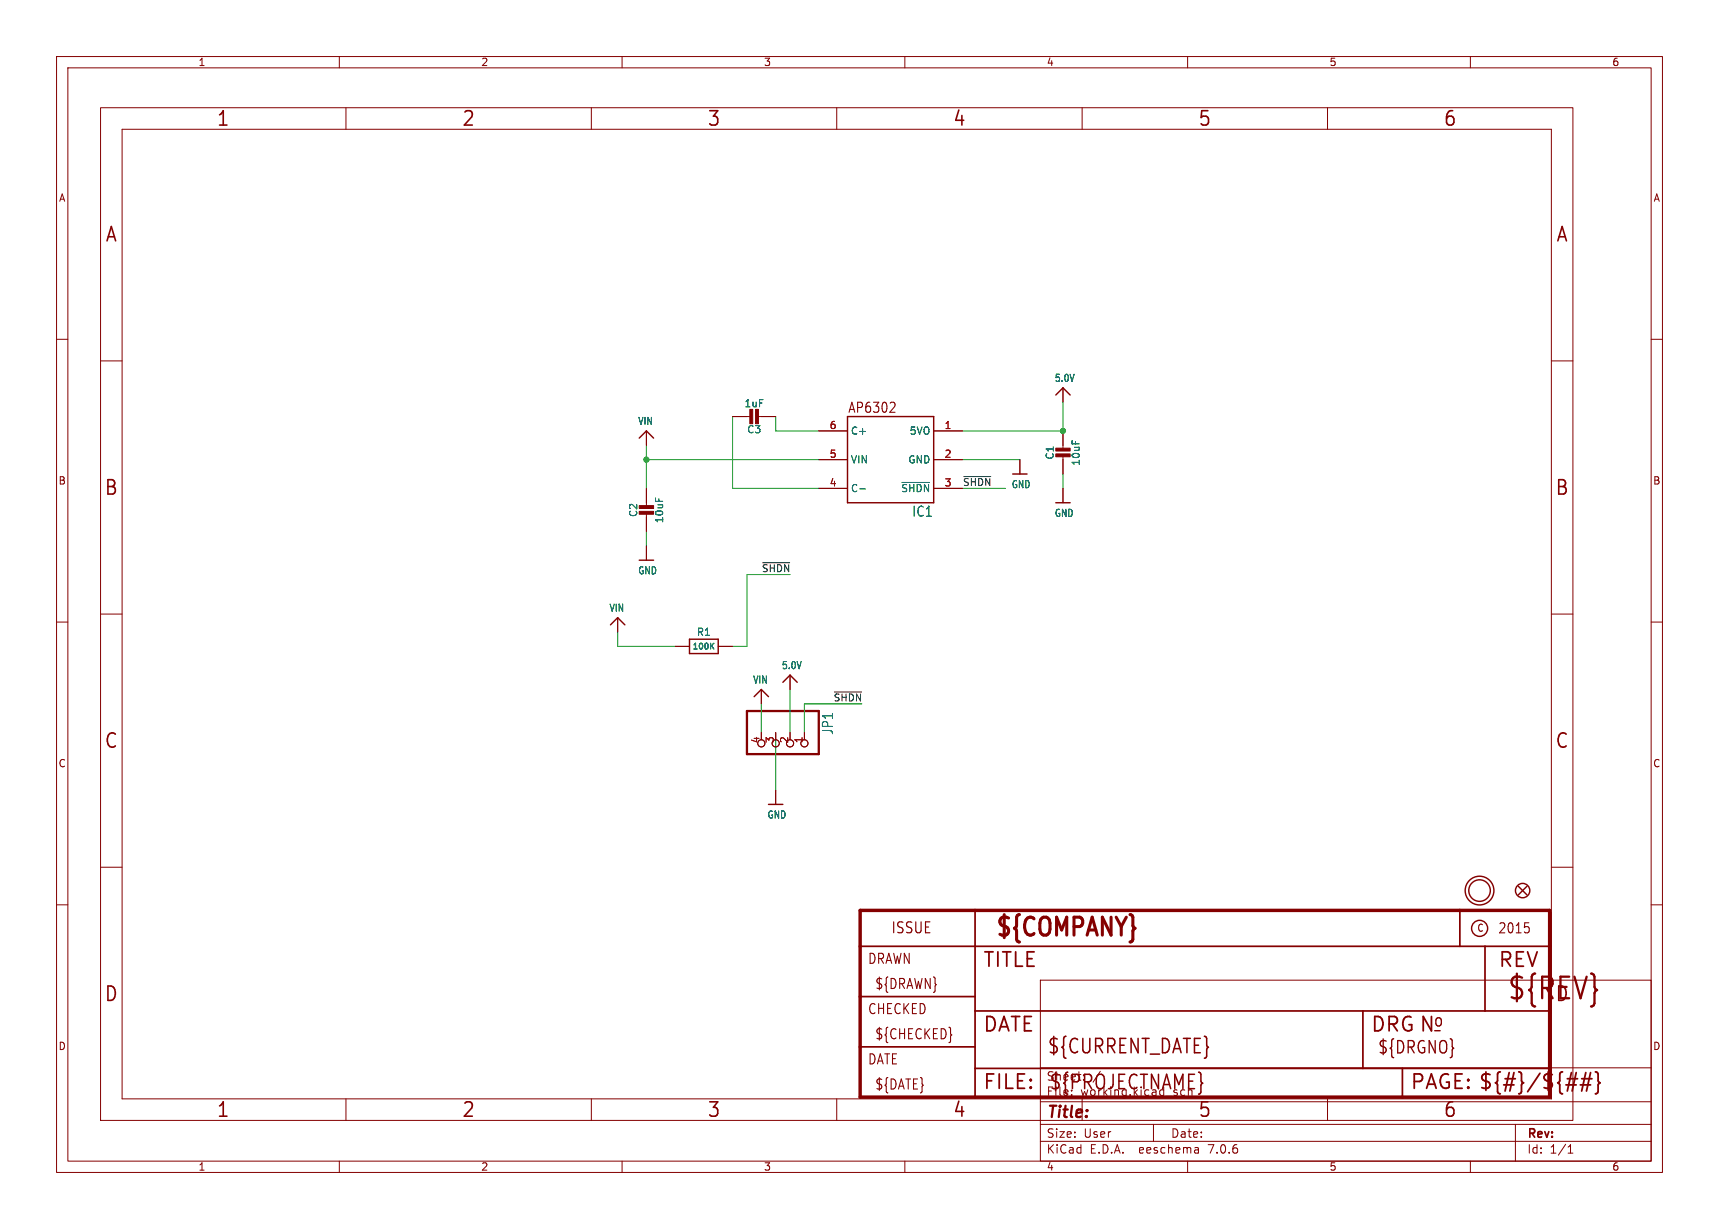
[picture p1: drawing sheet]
<svg xmlns="http://www.w3.org/2000/svg" width="304mm" height="217mm" viewBox="0 0 304 217" stroke-linecap="round" stroke-linejoin="round" font-family="sans-serif">
<g fill="none" stroke="#840000" stroke-width=".18">
<path d="M10 10h284v197.3h-284zM12 12h280v193.3h-280zM17.8 19h260.3v179.1h-260.3zM60 10v2M61.2 19v3.9M104.6 19v3.9M110 10v2M148 19v3.9M160 10v2M191.3 19v3.9M210 10v2M234.7 19v3.9"/>
<path d="M260 10v2M21.6 22.9h252.7v171.4h-252.7zM10 60h2M292 60h2M17.8 63.8h3.8M114.3 76.2v2.5M129.5 73.7h3.3M133.9 73.7h3.3M144.8 76.2h5.1M165.1 76.2h5.1M188 68.6v2.5M188 76.2v3.3"/>
<path d="M274.3 63.8h3.8M114.3 86.4v3.3M114.3 90.7v3.3M114.3 96.5v2.6M144.8 81.3h5.1M144.8 86.4h5.1M165.1 81.3h5.1M165.1 86.4h5.1M180.3 81.3v2.5M188 80.5v3.3M188 86.4v2.5M10 110h2"/>
<path d="M17.8 108.6h3.8M109.2 109.2v2.6M119.4 114.3h2.5M127 114.3h2.5M139.7 119.4v2.5M274.3 108.6h3.8M292 110h2M134.6 121.9v2.6M134.6 129.5v1.3M137.2 129.5v1.3M137.2 139.7v2.5M139.7 129.5v1.3"/>
<path d="M142.2 129.5v1.3M10 160h2M17.8 153.4h3.8M274.3 153.4h3.8M292 160h2M184 173.3h108v32h-108zM61.2 194.3v3.8M104.6 194.3v3.8M148 194.3v3.8M184 198.8h108M184 194.8h108M184 188.8h108"/>
<path d="M191.3 194.3v3.8M204 198.8v3M234.7 194.3v3.8M268 198.8v6.5M60 205.3v2M110 205.3v2M160 205.3v2M184 201.8h108M210 205.3v2M211.8 203l.1 .9M211.9 203.8l-.1 .1M211.9 203.3h-.1"/>
<path d="M260 205.3v2M277.3 203.9h.8M277.3 202.8l.4-.4v1.5"/>
<circle cx="134.6" cy="131.4" r=".63"/>
<circle cx="137.2" cy="131.4" r=".63"/>
<circle cx="139.7" cy="131.4" r=".63"/>
<circle cx="142.2" cy="131.4" r=".63"/>
</g>
<g fill="#840000" stroke="#840000" stroke-width=".18">
<path d="M186.7 80.3h2.5v.5h-2.5z"/>
<path d="M186.7 79.2h2.5v.6h-2.5z"/>
<path d="M133.6 72.4h.5v2.5h-.5z"/>
<path d="M132.6 72.4h.5v2.5h-.5z"/>
<path d="M113 90.4h2.6v.5h-2.6z"/>
<path d="M113 89.4h2.6v.5h-2.6z"/>
</g>
<g fill="none" stroke="#840000" stroke-width=".25">
<path d="M113 77.5l1.3-1.3 1.3 1.3M149.9 73.7h15.2v15.2h-15.2zM186.7 69.8l1.3-1.2 1.2 1.2M113 99.1h2.6M179.1 83.8h2.5M186.7 88.9h2.5M107.9 110.5l1.3-1.3 1.3 1.3M121.9 113h5.1v2.6h-5.1zM133.3 123.2l1.3-1.3 1.3 1.3M138.4 120.6l1.3-1.2 1.3 1.2M135.9 142.2h2.5M268.5 156.7l1.5 1.5"/>
<path d="M270 156.7l-1.5 1.5"/>
<circle cx="261.6" cy="157.5" r="2.54"/>
<circle cx="261.6" cy="157.5" r="1.9"/>
<circle cx="269.2" cy="157.5" r="1.27"/>
<circle cx="261.6" cy="164.2" r="1.42"/>
</g>
<path d="M152.1 161h121.9v33h-121.9z" fill="none" stroke="#840000" stroke-width=".61"/>
<path d="M152.1 176.2h20.3M152.1 167.3h121.9M172.4 161v33M172.4 178.8h101.6M241 178.8v10.1M258.1 161v6.3M262.6 167.3v11.5M152.1 185.1h20.3M172.4 188.9h101.6M248 188.9v5.1" fill="none" stroke="#840000" stroke-width=".3"/>
<path d="M276.9 191.8h1.8M277.1 190.8h1.9M278.7 189.7l-.7 3.2M279.4 191.8h1.9M279.7 190.8h1.8M280.4 189.7l-.7 3.2M281.3 189.7l-.8 3.2M282.1 189.5l.4 .2 .1 .2v1.2l.3 .4-.3 .3v1.2l-.1 .3-.4 .1" fill="none" stroke="#840000" stroke-width=".32"/>
<path d="M158 71.1l.3 .4-.1 .4-.9 1h1M269.6 163.2h.7M270.3 163.9a.72 .72 0 0 1 0 .9v.1M168.2 182.9l.1 .1-.1 .1" fill="none" stroke="#840000" stroke-width=".19"/>
<path d="M152 86.5h1M159.5 85.3h4.9" fill="none" stroke="#006464" stroke-width=".18"/>
<path d="M125.8 114.2l.4 .6M126.2 113.7l-.6 .6" fill="none" stroke="#006464" stroke-width=".2"/>
<path d="M132.1 125.7h12.7v7.6h-12.7z" fill="none" stroke="#840000" stroke-width=".41"/>
<path d="M134.8 99.5h4.8M170.4 84.3h4.8M147.5 122.4h4.8" fill="none" stroke="#0f0f0f" stroke-width=".18"/>
<g fill="none" stroke="#009600" stroke-width=".18">
<path d="M114.3 78.7v7.7M129.5 73.7v12.7h15.3M137.2 73.7v2.5h7.6M188 71.1v5.1h-17.8M114.3 81.3h30.5M114.3 94v2.5M170.2 81.3h10.1M170.2 86.4h7.6M188 83.8v2.6M109.2 111.8v2.5h10.2M139.7 101.6h-7.6v12.7h-2.6M134.6 124.5v5"/>
<path d="M137.2 129.5v10.2M139.7 121.9v7.6M152.4 124.5h-10.2v5"/>
</g>
<g fill="#009600" stroke="#009600" stroke-width=".18">
<circle cx="114.3" cy="81.3" r=".46"/>
<circle cx="188" cy="76.2" r=".46"/>
</g>
<text font-size="5.3" fill="#840000" x="266.4" y="177.3">${REV}</text>
<text font-size="4.4" fill="#840000" x="175.7" y="166.3">${COMPANY}</text>
<g font-size="3.5" fill="#840000">
<text x="38.2" y="22.7">1</text>
<text x="81.6" y="22.7">2</text>
<text x="125" y="22.7">3</text>
<text x="168.4" y="22.7">4</text>
<text x="211.8" y="22.7">5</text>
<text x="255.1" y="22.7">6</text>
<text x="18.5" y="43.1">A</text>
<text x="275" y="43.1">A</text>
<text x="18.3" y="87.9">B</text>
<text x="274.9" y="87.9">B</text>
<text x="18.3" y="132.7">C</text>
<text x="274.9" y="132.7">C</text>
<text x="173.7" y="171.4">TITLE</text>
<text x="264.8" y="171.4">REV</text>
<text x="18.3" y="177.4">D</text>
<text x="274.9" y="177.4">D</text>
<text x="173.7" y="182.9">DATE</text>
<text x="242.3" y="182.9">DRG N</text>
<text x="185.1" y="186.7">${CURRENT_DATE}</text>
<text x="38.2" y="197.9">1</text>
<text x="81.6" y="197.9">2</text>
<text x="125" y="197.9">3</text>
<text x="168.4" y="197.9">4</text>
<text x="173.7" y="193">FILE:</text>
<text x="185.4" y="193">${PROJECTNAME}</text>
<text x="211.8" y="197.9">5</text>
<text x="249.3" y="193">PAGE: ${#}/${##}</text>
<text x="255.1" y="197.9">6</text>
</g>
<g font-size="3" fill="#840000">
<text x="253.4" y="181.9">o</text>
<text x="243.5" y="186.6">${DRGNO}</text>
</g>
<text font-size="2.8" fill="#840000" x="185" y="198.2">Title:</text>
<text font-size="2.7" fill="#840000" x="157.5" y="165.3">ISSUE</text>
<g font-size="2.5" fill="#840000">
<text x="149.9" y="73.3">AP6302</text>
<text x="264.8" y="165.3">2015</text>
<text x="153.4" y="170.7">DRAWN</text>
<text x="153.4" y="179.6">CHECKED</text>
<text x="154.6" y="175.2">${DRAWN}</text>
<text x="154.6" y="184">${CHECKED}</text>
<text x="153.4" y="188.5">DATE</text>
<text x="154.6" y="192.9">${DATE}</text>
</g>
<g font-size="2.5" fill="#006464">
<text x="161.2" y="91.6">IC1</text>
<text x="147.5" y="130" transform="rotate(-90 147.5 130)">JP1</text>
</g>
<g font-size="2.1" fill="#840000">
<text x="185" y="191.3">Sheet:</text>
<text x="193.2" y="191.3">/</text>
<text x="185" y="194">File:</text>
<text x="191" y="194">working.kicad_sch</text>
<text x="185" y="201.4">Size:</text>
<text x="191.6" y="201.4">User</text>
<text x="207" y="201.4">Date:</text>
<text x="270" y="201.6">Rev:</text>
<text x="185" y="204.2">KiCad</text>
<text x="192.7" y="204.2">E.D.A.</text>
<text x="201.6" y="204.2">eeschema</text>
<text x="213.9" y="204.2">7.0.6</text>
<text x="270" y="204.2">Id:</text>
<text x="274" y="204.2">1/1</text>
</g>
<g font-size="1.8" fill="#840000">
<text x="35" y="11.9">1</text>
<text x="85" y="11.9">2</text>
<text x="135" y="11.9">3</text>
<text x="185" y="11.9">4</text>
<text x="235" y="11.9">5</text>
<text x="285" y="11.9">6</text>
<text x="10.3" y="35.9">A</text>
<text x="292.3" y="35.9">A</text>
<text x="10.3" y="85.9">B</text>
<text x="292.2" y="85.9">B</text>
<text x="10.3" y="135.9">C</text>
<text x="292.2" y="135.9">C</text>
<text x="261.1" y="165">C</text>
<text x="10.3" y="185.9">D</text>
<text x="292.2" y="185.9">D</text>
<text x="35" y="207.2">1</text>
<text x="85" y="207.2">2</text>
<text x="135" y="207.2">3</text>
<text x="185" y="207.2">4</text>
<text x="235" y="207.2">5</text>
<text x="285" y="207.2">6</text>
</g>
<g font-size="1.8" fill="#006464">
<text x="186.4" y="67.7">5.0V</text>
<text x="112.7" y="75.4">VIN</text>
<text x="131.5" y="72.2">1uF</text>
<text x="132" y="76.8">C3</text>
<text x="150.4" y="77.1">C+</text>
<text x="160.8" y="77.1">5VO</text>
<text x="150.4" y="82.1">VIN</text>
<text x="160.5" y="82.1">GND</text>
<text x="186.5" y="81.4" transform="rotate(-90 186.5 81.4)">C1</text>
<text x="191.1" y="82.5" transform="rotate(-90 191.1 82.5)">10uF</text>
<text x="150.4" y="87.2">C-</text>
<text x="159.2" y="87.2">~{SHDN}</text>
<text x="178.8" y="86.5">GND</text>
<text x="112.9" y="91.5" transform="rotate(-90 112.9 91.5)">C2</text>
<text x="117.5" y="92.6" transform="rotate(-90 117.5 92.6)">10uF</text>
<text x="186.4" y="91.6">GND</text>
<text x="112.7" y="101.8">GND</text>
<text x="107.7" y="108.4">VIN</text>
<text x="123.1" y="112.6">R1</text>
<text x="138.1" y="118.5">5.0V</text>
<text x="133.1" y="121.1">VIN</text>
<text x="135.6" y="144.9">GND</text>
</g>
<g font-size="1.8" fill="#a90000">
<text x="146.6" y="75.9">6</text>
<text x="166.9" y="75.9">1</text>
<text x="146.6" y="81">5</text>
<text x="166.9" y="81">2</text>
<text x="146.6" y="86.1">4</text>
<text x="166.9" y="86.1">3</text>
<text x="134.4" y="131.5" transform="rotate(-90 134.4 131.5)">4</text>
<text x="136.9" y="131.5" transform="rotate(-90 136.9 131.5)">3</text>
<text x="139.4" y="131.5" transform="rotate(-90 139.4 131.5)">2</text>
<text x="142" y="131.5" transform="rotate(-90 142 131.5)">1</text>
</g>
<g font-size="1.7" fill="#0f0f0f">
<text x="170.2" y="86">~{SHDN}</text>
<text x="134.6" y="101.3">~{SHDN}</text>
<text x="147.3" y="124.1">~{SHDN}</text>
</g>
<text font-size="1.4" fill="#006464" x="122.3" y="115.1">100K</text>
</svg>
